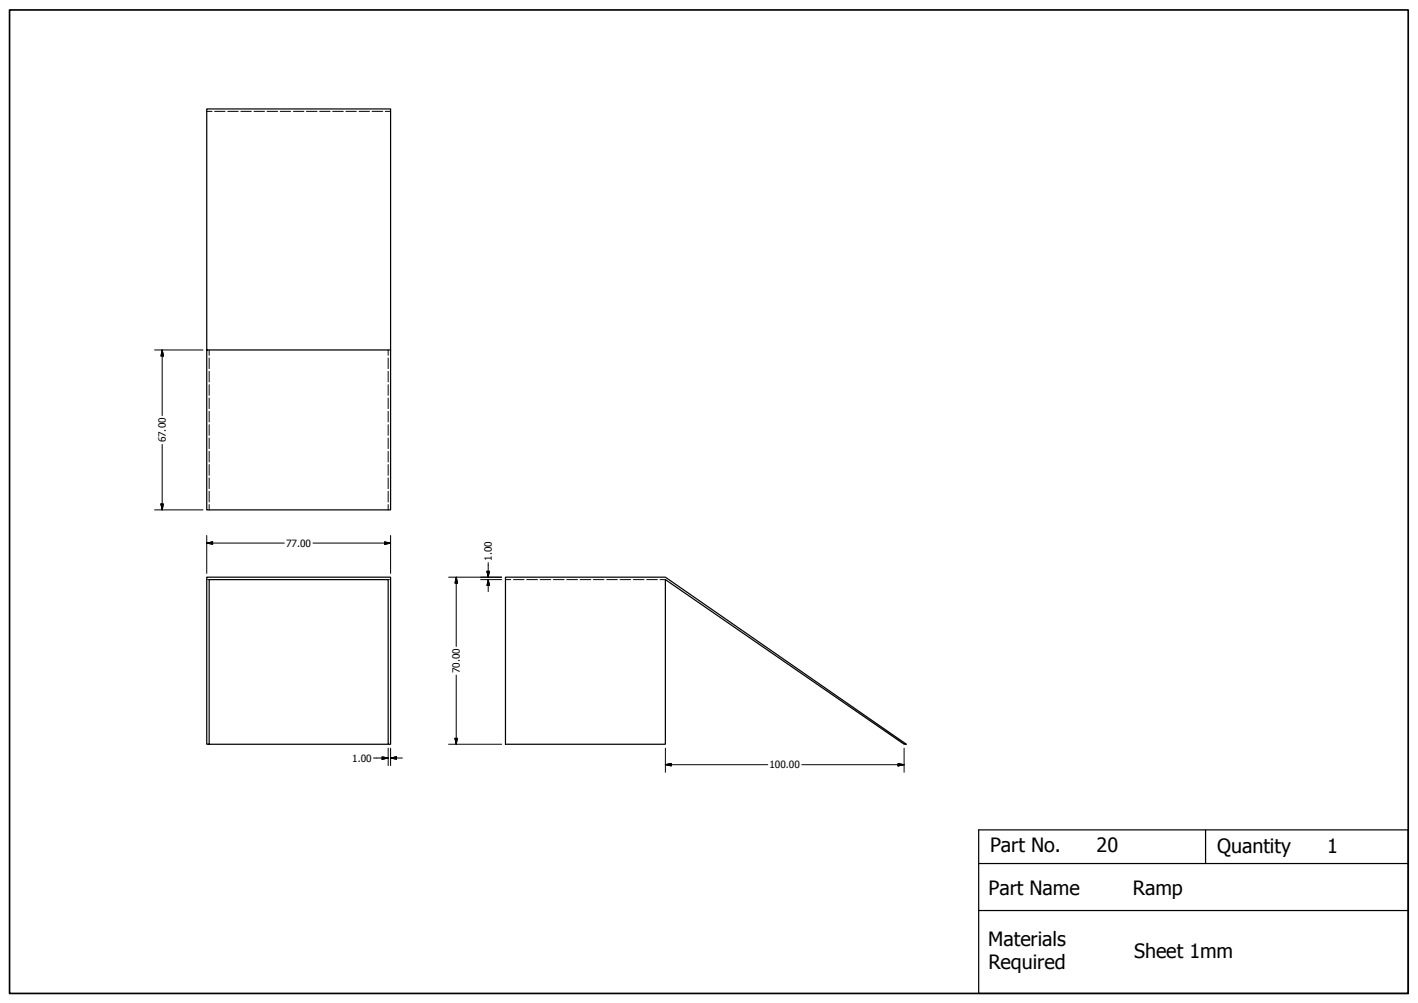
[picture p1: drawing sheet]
<svg xmlns="http://www.w3.org/2000/svg" width="594mm" height="420mm" viewBox="0 0 594 420" stroke-linecap="round" stroke-linejoin="round" font-family="sans-serif">
<!-- layer: Hidden (ANSI) -->
<g fill="none" stroke="#000" stroke-width=".42">
<path d="M86.6 46.7h2.2M89.9 46.7h4.4M95.4 46.7h4.4M100.9 46.7h4.4M106.4 46.7h4.4M111.9 46.7h4.4M117.4 46.7h4.4M122.9 46.7h4.4M128.4 46.7h4.4M133.9 46.7h4.4M139.4 46.7h4.4M144.9 46.7h4.4"/>
<path d="M150.4 46.7h4.4M155.9 46.7h4.4M161.4 46.7h2.2M87.6 146.6v2.2M87.6 150v4.4M87.6 155.6v4.4M162.6 146.6v2.2M162.6 150v4.4M162.6 155.6v4.4M87.6 161.1v4.5M87.6 166.7v4.5M87.6 172.3v4.5"/>
<path d="M87.6 177.9v4.5M162.6 161.1v4.5M162.6 166.7v4.5M162.6 172.3v4.5M162.6 177.9v4.5M87.6 183.5v4.4M87.6 189.1v4.4M87.6 194.6v4.5M162.6 183.5v4.4M162.6 189.1v4.4M162.6 194.6v4.5M87.6 200.2v4.5"/>
<path d="M87.6 205.8v4.5M87.6 211.4v2.2M162.6 200.2v4.5M162.6 205.8v4.5M162.6 211.4v2.2M86.6 242.8h.3M87.2 242.8h.4M162.6 242.8h.3M163.3 242.8h.3M211.8 242.8h2.2M215.1 242.8h4.5M220.7 242.8h4.5"/>
<path d="M226.3 242.8h4.5M231.8 242.8h4.5M237.4 242.8h4.5M243 242.8h4.5M248.6 242.8h4.4M254.2 242.8h4.4M259.8 242.8h4.4M265.4 242.8h4.4M271 242.8h4.4M276.5 242.8h2.3"/>
</g>
<!-- layer: Visible (ANSI) -->
<path d="M86.6 146.6v-101h77v101h-77v67h77v-67M86.6 241.8h77v70h-1v-69h-75v69h-1zM211.8 241.8h67l100.9 70h-.9l-100-69v69h-67zM87.6 311.8h75" fill="none" stroke="#000" stroke-width=".51"/>
<!-- layer: Title (ANSI) -->
<path d="M410 347.6h180v68.6h-180zM505.1 347.6v14.1M410 361.7h180M410 381.4h180" fill="none" stroke="#000" stroke-width=".51"/>
<!-- layer: Border (ANSI) -->
<path d="M4 4.2h586v412h-586z" fill="none" stroke="#000" stroke-width=".7"/>
<!-- layer: Dimension (ANSI) -->
<g fill="none" stroke="#000" stroke-width=".42">
<path d="M64.8 146.6h20.2M67.9 146.6l.6 2.5h-1.1zM67.9 146.6v27.5M67.9 186.2v27.4M64.8 213.6h20.2M67.4 211.1h1.1l-.6 2.5zM86.6 227.5l2.5-.5v1zM86.6 227.5h32.5M86.6 224.3v15.9M131.1 227.5h32.5M161.1 227l2.5 .5-2.5 .5zM163.6 224.3v15.9"/>
<path d="M204 239.3h1l-.5 2.5zM204.5 235.7v6.1M188 241.8h22.2M191.1 241.8l.5 2.5h-1zM191.1 241.8v29M201.4 242.8h8.8M204.5 242.8l.5 2.5h-1zM204.5 242.8v5M191.1 282.8v29M156.5 317.5h6.1M160.1 317l2.5 .5-2.5 .6zM162.6 313.4v7.3"/>
<path d="M163.6 317.5l2.5-.5v1.1zM163.6 313.4v7.3M163.6 317.5h5M188 311.8h22.2M190.6 309.3h1l-.5 2.5zM278.8 313.4v10.1M376.2 319.8l2.6 .5-2.6 .5zM378.8 313.4v10.1M278.8 320.3l2.4-.5v1zM278.8 320.3h42.8M335.9 320.3h42.9"/>
</g>
<g fill="#000" stroke="#000" stroke-width=".42">
<path d="M67.9 146.6l.6 2.5zM67.9 146.6l.6 2.5h-1.1zM67.4 211.1l.5 2.5zM67.4 211.1h1.1l-.6 2.5zM86.6 227.5l2.5-.5zM86.6 227.5l2.5-.5v1zM161.1 228l2.5-.5zM161.1 227l2.5 .5-2.5 .5zM204 239.3l.5 2.5zM204 239.3h1l-.5 2.5zM191.1 241.8l.5 2.5zM191.1 241.8l.5 2.5h-1z"/>
<path d="M204.5 242.8l.5 2.5zM204.5 242.8l.5 2.5h-1zM160.1 318.1l2.5-.6zM160.1 317l2.5 .5-2.5 .6zM163.6 317.5l2.5-.5zM163.6 317.5l2.5-.5v1.1zM190.6 309.3l.5 2.5zM190.6 309.3h1l-.5 2.5zM278.8 320.3l2.4-.5zM278.8 320.3l2.4-.5v1zM376.2 320.8l2.6-.5zM376.2 319.8l2.6 .5-2.6 .5z"/>
</g>
<g font-size="8.3">
<text x="414.8" y="357">Part No.</text>
<text x="459.4" y="357">20</text>
<text x="510" y="357.4">Quantity</text>
<text x="556.1" y="357.2">1</text>
<text x="414.1" y="374.9">Part Name</text>
<text x="474.7" y="374.8">Ramp</text>
<text x="414" y="396.2">Materials</text>
<text x="475.1" y="401.4">Sheet 1mm</text>
<text x="414.1" y="406.1">Required</text>
</g>
<g font-size="4.2">
<text x="69.5" y="185.3" transform="rotate(-90 69.5 185.3)">67.00</text>
<text x="119.9" y="229">77.00</text>
<text x="206.1" y="234.9" transform="rotate(-90 206.1 234.9)">1.00</text>
<text x="192.7" y="282" transform="rotate(-90 192.7 282)">70.00</text>
<text x="147.6" y="319.1">1.00</text>
<text x="322.4" y="321.9">100.00</text>
</g>
</svg>
